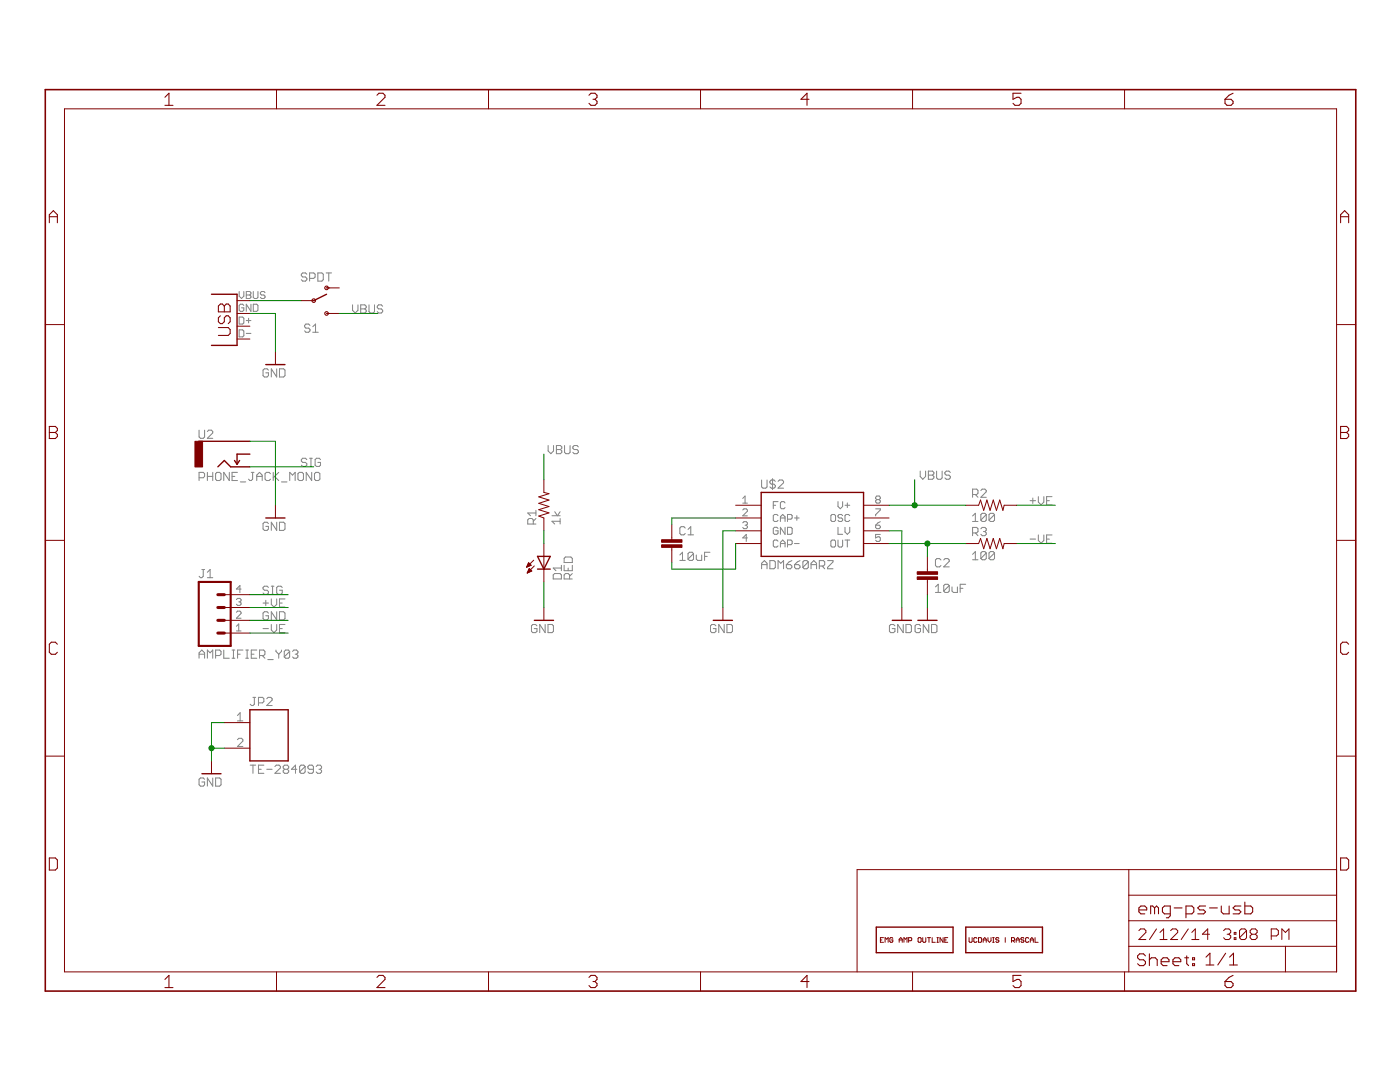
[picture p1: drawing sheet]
<?xml version="1.0" encoding="utf-8"?>
<!DOCTYPE eagle SYSTEM "eagle.dtd">
<!--
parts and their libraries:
SparkFun-Connectors: Licensing: CC v3.0 Share-Alike You are welcome to use this library for commercial purposes.
-->
<eagle version="6.5.0">
<drawing>
<settings>
<setting alwaysvectorfont="yes"/>
<setting verticaltext="up"/>
</settings>
<grid distance="0.1" unitdist="inch" unit="inch" style="lines" multiple="1" display="no" altdistance="0.01" altunitdist="inch" altunit="inch"/>
<schematic xreflabel="%F%N/%S.%C%R" xrefpart="/%S.%C%R">
<libraries>
<library name="SparkFun-Connectors">
<symbols>
<symbol name="USB">
<wire x1="5.08" y1="8.89" x2="0" y2="8.89" width="0.254" layer="94"/>
<wire x1="0" y1="8.89" x2="0" y2="-1.27" width="0.254" layer="94"/>
<wire x1="0" y1="-1.27" x2="5.08" y2="-1.27" width="0.254" layer="94"/>
<text x="3.81" y="0" size="2.54" layer="94" rot="R90">USB</text>
<pin name="D+" x="-2.54" y="7.62" visible="pad" length="short"/>
<pin name="D-" x="-2.54" y="5.08" visible="pad" length="short"/>
<pin name="VBUS" x="-2.54" y="2.54" visible="pad" length="short"/>
<pin name="GND" x="-2.54" y="0" visible="pad" length="short"/>
</symbol>
</symbols>
<devicesets>
<deviceset name="USB" prefix="JP">
<gates>
<gate name="G$1" symbol="USB" x="0" y="0"/>
</gates>
<devices>
<device name="-A-H" package="USB-A-H">
<connects>
<connect gate="G$1" pin="D+" pad="D-"/>
<connect gate="G$1" pin="D-" pad="D+"/>
<connect gate="G$1" pin="GND" pad="VBUS"/>
<connect gate="G$1" pin="VBUS" pad="GND"/>
</connects>
<technologies>
<technology name=""/>
</technologies>
</device>
<device name="-A-S" package="USB-A-S">
<connects>
<connect gate="G$1" pin="D+" pad="D+"/>
<connect gate="G$1" pin="D-" pad="D-"/>
<connect gate="G$1" pin="GND" pad="GND"/>
<connect gate="G$1" pin="VBUS" pad="VBUS"/>
</connects>
<technologies>
<technology name=""/>
</technologies>
</device>
<device name="-MB-H" package="USB-MB-H">
<connects>
<connect gate="G$1" pin="D+" pad="D+"/>
<connect gate="G$1" pin="D-" pad="D-"/>
<connect gate="G$1" pin="GND" pad="GND"/>
<connect gate="G$1" pin="VBUS" pad="VBUS"/>
</connects>
<technologies>
<technology name=""/>
</technologies>
</device>
<device name="-B-S" package="USB-B-SMT">
<connects>
<connect gate="G$1" pin="D+" pad="D+"/>
<connect gate="G$1" pin="D-" pad="D-"/>
<connect gate="G$1" pin="GND" pad="GND"/>
<connect gate="G$1" pin="VBUS" pad="VUSB"/>
</connects>
<technologies>
<technology name=""/>
</technologies>
</device>
<device name="OLD" package="USB-MINIB-OLD">
<connects>
<connect gate="G$1" pin="D+" pad="D+"/>
<connect gate="G$1" pin="D-" pad="D-"/>
<connect gate="G$1" pin="GND" pad="GND"/>
<connect gate="G$1" pin="VBUS" pad="VBUS"/>
</connects>
<technologies>
<technology name=""/>
</technologies>
</device>
<device name="PTH" package="USB-B-PTH">
<connects>
<connect gate="G$1" pin="D+" pad="D+"/>
<connect gate="G$1" pin="D-" pad="D-"/>
<connect gate="G$1" pin="GND" pad="GND"/>
<connect gate="G$1" pin="VBUS" pad="VBUS"/>
</connects>
<technologies>
<technology name="">
<attribute name="PROD_ID" value="CONN-08278" constant="no"/>
<attribute name="VALUE" value="USB-B" constant="no"/>
</technology>
</technologies>
</device>
<device name="-JST-2MM-SMT" package="S4B-PH">
<connects>
<connect gate="G$1" pin="D+" pad="2"/>
<connect gate="G$1" pin="D-" pad="3"/>
<connect gate="G$1" pin="GND" pad="1"/>
<connect gate="G$1" pin="VBUS" pad="4"/>
</connects>
<technologies>
<technology name=""/>
</technologies>
</device>
<device name="SMD" package="USB-MINIB">
<connects>
<connect gate="G$1" pin="D+" pad="D+"/>
<connect gate="G$1" pin="D-" pad="D-"/>
<connect gate="G$1" pin="GND" pad="GND"/>
<connect gate="G$1" pin="VBUS" pad="VBUS"/>
</connects>
<technologies>
<technology name=""/>
</technologies>
</device>
<device name="PCB" package="USB-A-PCB">
<connects>
<connect gate="G$1" pin="D+" pad="USB_P"/>
<connect gate="G$1" pin="D-" pad="USB_M"/>
<connect gate="G$1" pin="GND" pad="GND"/>
<connect gate="G$1" pin="VBUS" pad="5V"/>
</connects>
<technologies>
<technology name=""/>
</technologies>
</device>
<device name="PTH-VERTICAL" package="USB-B-PTH-VERTICAL">
<connects>
<connect gate="G$1" pin="D+" pad="D+"/>
<connect gate="G$1" pin="D-" pad="D-"/>
<connect gate="G$1" pin="GND" pad="GND"/>
<connect gate="G$1" pin="VBUS" pad="VBUS"/>
</connects>
<technologies>
<technology name=""/>
</technologies>
</device>
<device name="USB-A-S-NOSILK" package="USB-A-S-NOSILK">
<connects>
<connect gate="G$1" pin="D+" pad="D+"/>
<connect gate="G$1" pin="D-" pad="D-"/>
<connect gate="G$1" pin="GND" pad="GND"/>
<connect gate="G$1" pin="VBUS" pad="VBUS"/>
</connects>
<technologies>
<technology name=""/>
</technologies>
</device>
<device name="-A-SMD" package="USB-A-S-NOSILK-FEMALE">
<connects>
<connect gate="G$1" pin="D+" pad="D+"/>
<connect gate="G$1" pin="D-" pad="D-"/>
<connect gate="G$1" pin="GND" pad="GND"/>
<connect gate="G$1" pin="VBUS" pad="VBUS"/>
</connects>
<technologies>
<technology name="">
<attribute name="PROD_ID" value="CONN-09520"/>
</technology>
</technologies>
</device>
<device name="-SMD-NS" package="USB-MINIB-NOSTOP">
<connects>
<connect gate="G$1" pin="D+" pad="D+"/>
<connect gate="G$1" pin="D-" pad="D-"/>
<connect gate="G$1" pin="GND" pad="GND"/>
<connect gate="G$1" pin="VBUS" pad="VBUS"/>
</connects>
<technologies>
<technology name=""/>
</technologies>
</device>
<device name="_" package="USB-A-S-SILK-FEMALE">
<connects>
<connect gate="G$1" pin="D+" pad="D+"/>
<connect gate="G$1" pin="D-" pad="D-"/>
<connect gate="G$1" pin="GND" pad="GND"/>
<connect gate="G$1" pin="VBUS" pad="VBUS"/>
</connects>
<technologies>
<technology name=""/>
</technologies>
</device>
<device name="-MICROB" package="USB-MICROB">
<connects>
<connect gate="G$1" pin="D+" pad="D+"/>
<connect gate="G$1" pin="D-" pad="D-"/>
<connect gate="G$1" pin="GND" pad="GND MT1 MT2"/>
<connect gate="G$1" pin="VBUS" pad="VBUS"/>
</connects>
<technologies>
<technology name="">
<attribute name="PROD_ID" value="CONN-09505"/>
</technology>
</technologies>
</device>
<device name="A-SMD-MALE" package="USB-A-SMT-MALE">
<connects>
<connect gate="G$1" pin="D+" pad="D+1"/>
<connect gate="G$1" pin="D-" pad="D-1"/>
<connect gate="G$1" pin="GND" pad="GND1"/>
<connect gate="G$1" pin="VBUS" pad="VBUS1"/>
</connects>
<technologies>
<technology name=""/>
</technologies>
</device>
</devices>
</deviceset>
</devicesets>
</library>
<library name="eagle-lib">
<symbols>
<symbol name="ADM660">
<pin name="FC" x="-15.24" y="2.54" length="middle"/>
<pin name="CAP+" x="-15.24" y="0" length="middle"/>
<pin name="GND" x="-15.24" y="-2.54" length="middle"/>
<pin name="CAP-" x="-15.24" y="-5.08" length="middle"/>
<pin name="V+" x="15.24" y="2.54" length="middle" rot="R180"/>
<pin name="OSC" x="15.24" y="0" length="middle" rot="R180"/>
<pin name="LV" x="15.24" y="-2.54" length="middle" rot="R180"/>
<pin name="OUT" x="15.24" y="-5.08" length="middle" rot="R180"/>
<wire x1="-10.16" y1="-7.62" x2="-10.16" y2="5.08" width="0.254" layer="94"/>
<wire x1="-10.16" y1="5.08" x2="10.16" y2="5.08" width="0.254" layer="94"/>
<wire x1="10.16" y1="5.08" x2="10.16" y2="-7.62" width="0.254" layer="94"/>
<wire x1="10.16" y1="-7.62" x2="-10.16" y2="-7.62" width="0.254" layer="94"/>
<text x="-10.16" y="5.842" size="1.778" layer="95">&gt;NAME</text>
<text x="-10.16" y="-10.16" size="1.778" layer="96">&gt;VALUE</text>
</symbol>
<symbol name="M02">
<wire x1="-2.54" y1="5.08" x2="-2.54" y2="-5.08" width="0.254" layer="94"/>
<wire x1="-2.54" y1="-5.08" x2="5.08" y2="-5.08" width="0.254" layer="94"/>
<wire x1="5.08" y1="-5.08" x2="5.08" y2="5.08" width="0.254" layer="94"/>
<wire x1="5.08" y1="5.08" x2="-2.54" y2="5.08" width="0.254" layer="94"/>
<pin name="1" x="-7.62" y="2.54" visible="off" length="middle"/>
<pin name="2" x="-7.62" y="-2.54" visible="off" length="middle"/>
<text x="-2.54" y="5.842" size="1.778" layer="95">&gt;NAME</text>
<text x="-2.54" y="-7.62" size="1.778" layer="96">&gt;VALUE</text>
<text x="-5.08" y="2.794" size="1.778" layer="95">1</text>
<text x="-5.08" y="-2.286" size="1.778" layer="95">2</text>
</symbol>
<symbol name="PHONE_MONO">
<wire x1="-1.27" y1="-2.54" x2="0" y2="-1.27" width="0.254" layer="94"/>
<wire x1="0" y1="-1.27" x2="1.27" y2="-2.54" width="0.254" layer="94"/>
<wire x1="1.27" y1="-2.54" x2="5.08" y2="-2.54" width="0.254" layer="94"/>
<rectangle x1="-5.842" y1="-2.54" x2="-4.318" y2="2.54" layer="94"/>
<wire x1="-5.08" y1="2.54" x2="5.08" y2="2.54" width="0.254" layer="94"/>
<wire x1="5.08" y1="0" x2="2.54" y2="0" width="0.254" layer="94"/>
<wire x1="2.54" y1="0" x2="2.54" y2="-2.032" width="0.254" layer="94"/>
<wire x1="2.54" y1="-2.032" x2="3.048" y2="-1.27" width="0.254" layer="94"/>
<wire x1="2.54" y1="-2.032" x2="2.032" y2="-1.27" width="0.254" layer="94"/>
<pin name="P$1" x="5.08" y="2.54" visible="off" length="point"/>
<pin name="P$2" x="5.08" y="-2.54" visible="off" length="point"/>
<pin name="P$3" x="5.08" y="0" visible="off" length="point"/>
<text x="-5.08" y="3.048" size="1.778" layer="95">&gt;NAME</text>
<text x="-5.08" y="-3.556" size="1.778" layer="96" align="top-left">&gt;VALUE</text>
</symbol>
<symbol name="M04">
<wire x1="1.27" y1="-7.62" x2="-5.08" y2="-7.62" width="0.4064" layer="94"/>
<wire x1="-1.27" y1="0" x2="0" y2="0" width="0.6096" layer="94"/>
<wire x1="-1.27" y1="-2.54" x2="0" y2="-2.54" width="0.6096" layer="94"/>
<wire x1="-1.27" y1="-5.08" x2="0" y2="-5.08" width="0.6096" layer="94"/>
<wire x1="-5.08" y1="5.08" x2="-5.08" y2="-7.62" width="0.4064" layer="94"/>
<wire x1="1.27" y1="-7.62" x2="1.27" y2="5.08" width="0.4064" layer="94"/>
<wire x1="-5.08" y1="5.08" x2="1.27" y2="5.08" width="0.4064" layer="94"/>
<wire x1="-1.27" y1="2.54" x2="0" y2="2.54" width="0.6096" layer="94"/>
<text x="-5.08" y="-10.16" size="1.778" layer="96">&gt;VALUE</text>
<text x="-5.08" y="5.842" size="1.778" layer="95">&gt;NAME</text>
<pin name="1" x="5.08" y="-5.08" visible="pad" length="middle" direction="pas" swaplevel="1" rot="R180"/>
<pin name="2" x="5.08" y="-2.54" visible="pad" length="middle" direction="pas" swaplevel="1" rot="R180"/>
<pin name="3" x="5.08" y="0" visible="pad" length="middle" direction="pas" swaplevel="1" rot="R180"/>
<pin name="4" x="5.08" y="2.54" visible="pad" length="middle" direction="pas" swaplevel="1" rot="R180"/>
</symbol>
</symbols>
<devicesets>
<deviceset name="ADM660" prefix="U">
<gates>
<gate name="G$1" symbol="ADM660" x="0" y="0"/>
</gates>
<devices>
<device name="ARZ" package="SOIC8">
<connects>
<connect gate="G$1" pin="CAP+" pad="2"/>
<connect gate="G$1" pin="CAP-" pad="4"/>
<connect gate="G$1" pin="FC" pad="1"/>
<connect gate="G$1" pin="GND" pad="3"/>
<connect gate="G$1" pin="LV" pad="6"/>
<connect gate="G$1" pin="OSC" pad="7"/>
<connect gate="G$1" pin="OUT" pad="5"/>
<connect gate="G$1" pin="V+" pad="8"/>
</connects>
<technologies>
<technology name=""/>
</technologies>
</device>
<device name="ANZ" package="DIP8">
<connects>
<connect gate="G$1" pin="CAP+" pad="1"/>
<connect gate="G$1" pin="CAP-" pad="2"/>
<connect gate="G$1" pin="FC" pad="3"/>
<connect gate="G$1" pin="GND" pad="4"/>
<connect gate="G$1" pin="LV" pad="5"/>
<connect gate="G$1" pin="OSC" pad="6"/>
<connect gate="G$1" pin="OUT" pad="7"/>
<connect gate="G$1" pin="V+" pad="8"/>
</connects>
<technologies>
<technology name=""/>
</technologies>
</device>
</devices>
</deviceset>
<deviceset name="TE-284093" prefix="JP">
<gates>
<gate name="G$1" symbol="M02" x="0" y="0"/>
</gates>
<devices>
<device name="" package="TE-284093">
<connects>
<connect gate="G$1" pin="1" pad="P$1"/>
<connect gate="G$1" pin="2" pad="P$2"/>
</connects>
<technologies>
<technology name=""/>
</technologies>
</device>
</devices>
</deviceset>
<deviceset name="PHONE_JACK_MONO" prefix="U">
<gates>
<gate name="G$1" symbol="PHONE_MONO" x="0" y="0"/>
</gates>
<devices>
<device name="" package="MJ-3523-SMT">
<connects>
<connect gate="G$1" pin="P$1" pad="P$1"/>
<connect gate="G$1" pin="P$2" pad="P$2"/>
<connect gate="G$1" pin="P$3" pad="P$3"/>
</connects>
<technologies>
<technology name=""/>
</technologies>
</device>
</devices>
</deviceset>
<deviceset name="AMPLIFIER_Y03" prefix="J">
<gates>
<gate name="G$1" symbol="M04" x="0" y="0"/>
</gates>
<devices>
<device name="" package="AMPLIFIER_WTB">
<connects>
<connect gate="G$1" pin="1" pad="1"/>
<connect gate="G$1" pin="2" pad="2"/>
<connect gate="G$1" pin="3" pad="3"/>
<connect gate="G$1" pin="4" pad="4"/>
</connects>
<technologies>
<technology name=""/>
</technologies>
</device>
</devices>
</deviceset>
</devicesets>
</library>
<library name="SparkFun-Resistors">
<symbols>
<symbol name="RESISTOR">
<wire x1="-2.54" y1="0" x2="-2.159" y2="1.016" width="0.1524" layer="94"/>
<wire x1="-2.159" y1="1.016" x2="-1.524" y2="-1.016" width="0.1524" layer="94"/>
<wire x1="-1.524" y1="-1.016" x2="-0.889" y2="1.016" width="0.1524" layer="94"/>
<wire x1="-0.889" y1="1.016" x2="-0.254" y2="-1.016" width="0.1524" layer="94"/>
<wire x1="-0.254" y1="-1.016" x2="0.381" y2="1.016" width="0.1524" layer="94"/>
<wire x1="0.381" y1="1.016" x2="1.016" y2="-1.016" width="0.1524" layer="94"/>
<wire x1="1.016" y1="-1.016" x2="1.651" y2="1.016" width="0.1524" layer="94"/>
<wire x1="1.651" y1="1.016" x2="2.286" y2="-1.016" width="0.1524" layer="94"/>
<wire x1="2.286" y1="-1.016" x2="2.54" y2="0" width="0.1524" layer="94"/>
<text x="-3.81" y="1.4986" size="1.778" layer="95">&gt;NAME</text>
<text x="-3.81" y="-3.302" size="1.778" layer="96">&gt;VALUE</text>
<pin name="2" x="5.08" y="0" visible="off" length="short" direction="pas" swaplevel="1" rot="R180"/>
<pin name="1" x="-5.08" y="0" visible="off" length="short" direction="pas" swaplevel="1"/>
</symbol>
</symbols>
<devicesets>
<deviceset name="RESISTOR" prefix="R" uservalue="yes">
<gates>
<gate name="G$1" symbol="RESISTOR" x="0" y="0"/>
</gates>
<devices>
<device name="1206" package="1206">
<connects>
<connect gate="G$1" pin="1" pad="1"/>
<connect gate="G$1" pin="2" pad="2"/>
</connects>
<technologies>
<technology name=""/>
</technologies>
</device>
<device name="AXIAL-0.3" package="AXIAL-0.3">
<connects>
<connect gate="G$1" pin="1" pad="P$1"/>
<connect gate="G$1" pin="2" pad="P$2"/>
</connects>
<technologies>
<technology name=""/>
</technologies>
</device>
<device name="2010" package="R2010">
<connects>
<connect gate="G$1" pin="1" pad="1"/>
<connect gate="G$1" pin="2" pad="2"/>
</connects>
<technologies>
<technology name=""/>
</technologies>
</device>
<device name="0805-RES" package="0805">
<connects>
<connect gate="G$1" pin="1" pad="1"/>
<connect gate="G$1" pin="2" pad="2"/>
</connects>
<technologies>
<technology name=""/>
</technologies>
</device>
<device name="0603-RES" package="0603-RES">
<connects>
<connect gate="G$1" pin="1" pad="1"/>
<connect gate="G$1" pin="2" pad="2"/>
</connects>
<technologies>
<technology name=""/>
</technologies>
</device>
<device name="0603" package="0603-RES">
<connects>
<connect gate="G$1" pin="1" pad="1"/>
<connect gate="G$1" pin="2" pad="2"/>
</connects>
<technologies>
<technology name=""/>
</technologies>
</device>
<device name="PTH-1/6W" package="1/6W-RES">
<connects>
<connect gate="G$1" pin="1" pad="1"/>
<connect gate="G$1" pin="2" pad="2"/>
</connects>
<technologies>
<technology name=""/>
</technologies>
</device>
<device name="2512" package="R2512">
<connects>
<connect gate="G$1" pin="1" pad="1"/>
<connect gate="G$1" pin="2" pad="2"/>
</connects>
<technologies>
<technology name=""/>
</technologies>
</device>
<device name="PTH-1/4W" package="AXIAL-0.4">
<connects>
<connect gate="G$1" pin="1" pad="P$1"/>
<connect gate="G$1" pin="2" pad="P$2"/>
</connects>
<technologies>
<technology name=""/>
</technologies>
</device>
<device name="PTH-1/2W" package="AXIAL-0.5">
<connects>
<connect gate="G$1" pin="1" pad="P$1"/>
<connect gate="G$1" pin="2" pad="P$2"/>
</connects>
<technologies>
<technology name=""/>
</technologies>
</device>
<device name="PTH-1W" package="AXIAL-0.6">
<connects>
<connect gate="G$1" pin="1" pad="P$1"/>
<connect gate="G$1" pin="2" pad="P$2"/>
</connects>
<technologies>
<technology name=""/>
</technologies>
</device>
<device name="PTH-2W" package="AXIAL-0.8">
<connects>
<connect gate="G$1" pin="1" pad="P$1"/>
<connect gate="G$1" pin="2" pad="P$2"/>
</connects>
<technologies>
<technology name=""/>
</technologies>
</device>
<device name="KIT" package="AXIAL-0.3-KIT">
<connects>
<connect gate="G$1" pin="1" pad="P$1"/>
<connect gate="G$1" pin="2" pad="P$2"/>
</connects>
<technologies>
<technology name=""/>
</technologies>
</device>
<device name="EZ" package="AXIAL-0.3EZ">
<connects>
<connect gate="G$1" pin="1" pad="P$1"/>
<connect gate="G$1" pin="2" pad="P$2"/>
</connects>
<technologies>
<technology name=""/>
</technologies>
</device>
</devices>
</deviceset>
</devicesets>
</library>
<library name="SparkFun-LED">
<symbols>
<symbol name="LED">
<wire x1="1.27" y1="0" x2="0" y2="-2.54" width="0.254" layer="94"/>
<wire x1="0" y1="-2.54" x2="-1.27" y2="0" width="0.254" layer="94"/>
<wire x1="1.27" y1="-2.54" x2="0" y2="-2.54" width="0.254" layer="94"/>
<wire x1="0" y1="-2.54" x2="-1.27" y2="-2.54" width="0.254" layer="94"/>
<wire x1="1.27" y1="0" x2="0" y2="0" width="0.254" layer="94"/>
<wire x1="0" y1="0" x2="-1.27" y2="0" width="0.254" layer="94"/>
<wire x1="0" y1="0" x2="0" y2="-2.54" width="0.1524" layer="94"/>
<wire x1="-2.032" y1="-0.762" x2="-3.429" y2="-2.159" width="0.1524" layer="94"/>
<wire x1="-1.905" y1="-1.905" x2="-3.302" y2="-3.302" width="0.1524" layer="94"/>
<text x="3.556" y="-4.572" size="1.778" layer="95" rot="R90">&gt;NAME</text>
<text x="5.715" y="-4.572" size="1.778" layer="96" rot="R90">&gt;VALUE</text>
<pin name="C" x="0" y="-5.08" visible="off" length="short" direction="pas" rot="R90"/>
<pin name="A" x="0" y="2.54" visible="off" length="short" direction="pas" rot="R270"/>
<polygon width="0.1524" layer="94">
<vertex x="-3.429" y="-2.159"/>
<vertex x="-3.048" y="-1.27"/>
<vertex x="-2.54" y="-1.778"/>
</polygon>
<polygon width="0.1524" layer="94">
<vertex x="-3.302" y="-3.302"/>
<vertex x="-2.921" y="-2.413"/>
<vertex x="-2.413" y="-2.921"/>
</polygon>
</symbol>
</symbols>
<devicesets>
<deviceset name="LED-RED" prefix="D" uservalue="yes">
<gates>
<gate name="G$1" symbol="LED" x="0" y="0"/>
</gates>
<devices>
<device name="0603" package="LED-0603">
<connects>
<connect gate="G$1" pin="A" pad="A"/>
<connect gate="G$1" pin="C" pad="C"/>
</connects>
<technologies>
<technology name="">
<attribute name="PROD_ID" value="DIO-00819"/>
<attribute name="VALUE" value="RED" constant="no"/>
</technology>
</technologies>
</device>
<device name="1206" package="LED-1206">
<connects>
<connect gate="G$1" pin="A" pad="A"/>
<connect gate="G$1" pin="C" pad="C"/>
</connects>
<technologies>
<technology name="">
<attribute name="PROD_ID" value="DIO-00809"/>
<attribute name="VALUE" value="RED" constant="no"/>
</technology>
</technologies>
</device>
<device name="LILYPAD" package="LED-1206">
<connects>
<connect gate="G$1" pin="A" pad="A"/>
<connect gate="G$1" pin="C" pad="C"/>
</connects>
<technologies>
<technology name="">
<attribute name="PROD_ID" value="DIO-09912"/>
<attribute name="VALUE" value="RED" constant="no"/>
</technology>
</technologies>
</device>
</devices>
</deviceset>
</devicesets>
</library>
<library name="SparkFun-Capacitors">
<symbols>
<symbol name="CAP">
<wire x1="0" y1="2.54" x2="0" y2="2.032" width="0.1524" layer="94"/>
<wire x1="0" y1="0" x2="0" y2="0.508" width="0.1524" layer="94"/>
<text x="1.524" y="2.921" size="1.778" layer="95">&gt;NAME</text>
<text x="1.524" y="-2.159" size="1.778" layer="96">&gt;VALUE</text>
<rectangle x1="-2.032" y1="0.508" x2="2.032" y2="1.016" layer="94"/>
<rectangle x1="-2.032" y1="1.524" x2="2.032" y2="2.032" layer="94"/>
<pin name="1" x="0" y="5.08" visible="off" length="short" direction="pas" swaplevel="1" rot="R270"/>
<pin name="2" x="0" y="-2.54" visible="off" length="short" direction="pas" swaplevel="1" rot="R90"/>
</symbol>
</symbols>
<devicesets>
<deviceset name="CAP" prefix="C" uservalue="yes">
<gates>
<gate name="G$1" symbol="CAP" x="0" y="0"/>
</gates>
<devices>
<device name="PTH" package="CAP-PTH-SMALL">
<connects>
<connect gate="G$1" pin="1" pad="1"/>
<connect gate="G$1" pin="2" pad="2"/>
</connects>
<technologies>
<technology name=""/>
</technologies>
</device>
<device name="PTH2" package="CAP-PTH-SMALL2">
<connects>
<connect gate="G$1" pin="1" pad="1"/>
<connect gate="G$1" pin="2" pad="2"/>
</connects>
<technologies>
<technology name=""/>
</technologies>
</device>
<device name="0805" package="0805">
<connects>
<connect gate="G$1" pin="1" pad="1"/>
<connect gate="G$1" pin="2" pad="2"/>
</connects>
<technologies>
<technology name=""/>
</technologies>
</device>
<device name="PTH3" package="CAP-PTH-LARGE">
<connects>
<connect gate="G$1" pin="1" pad="1"/>
<connect gate="G$1" pin="2" pad="2"/>
</connects>
<technologies>
<technology name=""/>
</technologies>
</device>
<device name="SMD" package="GRM43D">
<connects>
<connect gate="G$1" pin="1" pad="A"/>
<connect gate="G$1" pin="2" pad="C"/>
</connects>
<technologies>
<technology name=""/>
</technologies>
</device>
<device name="0603-CAP" package="0603-CAP">
<connects>
<connect gate="G$1" pin="1" pad="1"/>
<connect gate="G$1" pin="2" pad="2"/>
</connects>
<technologies>
<technology name=""/>
</technologies>
</device>
<device name="0402-CAP" package="0402-CAP">
<connects>
<connect gate="G$1" pin="1" pad="1"/>
<connect gate="G$1" pin="2" pad="2"/>
</connects>
<technologies>
<technology name=""/>
</technologies>
</device>
<device name="PTH1" package="CAP-PTH-5MM">
<connects>
<connect gate="G$1" pin="1" pad="1"/>
<connect gate="G$1" pin="2" pad="2"/>
</connects>
<technologies>
<technology name=""/>
</technologies>
</device>
<device name="_" package="AXIAL-5MM">
<connects>
<connect gate="G$1" pin="1" pad="P$1"/>
<connect gate="G$1" pin="2" pad="P$2"/>
</connects>
<technologies>
<technology name=""/>
</technologies>
</device>
<device name="1210" package="1210">
<connects>
<connect gate="G$1" pin="1" pad="1"/>
<connect gate="G$1" pin="2" pad="2"/>
</connects>
<technologies>
<technology name=""/>
</technologies>
</device>
<device name="1206" package="1206">
<connects>
<connect gate="G$1" pin="1" pad="1"/>
<connect gate="G$1" pin="2" pad="2"/>
</connects>
<technologies>
<technology name=""/>
</technologies>
</device>
<device name="ASMD" package="CTZ3">
<connects>
<connect gate="G$1" pin="1" pad="+"/>
<connect gate="G$1" pin="2" pad="-"/>
</connects>
<technologies>
<technology name=""/>
</technologies>
</device>
<device name="KIT" package="CAP-PTH-SMALL-KIT">
<connects>
<connect gate="G$1" pin="1" pad="1"/>
<connect gate="G$1" pin="2" pad="2"/>
</connects>
<technologies>
<technology name=""/>
</technologies>
</device>
<device name="EZ" package="CAP-PTH-SMALLEZ">
<connects>
<connect gate="G$1" pin="1" pad="1"/>
<connect gate="G$1" pin="2" pad="2"/>
</connects>
<technologies>
<technology name=""/>
</technologies>
</device>
</devices>
</deviceset>
</devicesets>
</library>
<library name="SparkFun-Electromechanical">
<symbols>
<symbol name="TOGGLE">
<wire x1="0" y1="0" x2="2.54" y2="1.27" width="0.254" layer="94"/>
<wire x1="2.54" y1="-2.54" x2="3.175" y2="-2.54" width="0.127" layer="94"/>
<wire x1="2.54" y1="2.54" x2="3.175" y2="2.54" width="0.1524" layer="94"/>
<circle x="2.54" y="2.54" radius="0.3592" width="0.2032" layer="94"/>
<circle x="2.54" y="-2.54" radius="0.3592" width="0.2032" layer="94"/>
<circle x="0" y="0" radius="0.3592" width="0.2032" layer="94"/>
<text x="-1.905" y="-6.35" size="1.778" layer="95">&gt;NAME</text>
<text x="-2.54" y="3.81" size="1.778" layer="96">&gt;VALUE</text>
<pin name="P" x="-2.54" y="0" visible="off" length="short" direction="pas"/>
<pin name="S" x="5.08" y="-2.54" visible="off" length="short" direction="pas" rot="R180"/>
<pin name="O" x="5.08" y="2.54" visible="off" length="short" direction="pas" rot="R180"/>
</symbol>
</symbols>
<devicesets>
<deviceset name="SWITCH-SPDT" prefix="S" uservalue="yes">
<gates>
<gate name="1" symbol="TOGGLE" x="-2.54" y="0"/>
</gates>
<devices>
<device name="PTH" package="SWITCH-SPDT">
<connects>
<connect gate="1" pin="O" pad="1"/>
<connect gate="1" pin="P" pad="2"/>
<connect gate="1" pin="S" pad="3"/>
</connects>
<technologies>
<technology name=""/>
</technologies>
</device>
<device name="SMD" package="AYZ0202">
<connects>
<connect gate="1" pin="O" pad="1"/>
<connect gate="1" pin="P" pad="2"/>
<connect gate="1" pin="S" pad="3"/>
</connects>
<technologies>
<technology name="">
<attribute name="PROD_ID" value="SWCH-08179" constant="no"/>
</technology>
</technologies>
</device>
<device name="PTH2" package="SWITCHE-DPDT">
<connects>
<connect gate="1" pin="O" pad="1"/>
<connect gate="1" pin="P" pad="2"/>
<connect gate="1" pin="S" pad="3"/>
</connects>
<technologies>
<technology name=""/>
</technologies>
</device>
<device name="PTH3" package="R_SW_TH">
<connects>
<connect gate="1" pin="O" pad="P$1"/>
<connect gate="1" pin="P" pad="P$2"/>
<connect gate="1" pin="S" pad="P$3"/>
</connects>
<technologies>
<technology name=""/>
</technologies>
</device>
<device name="SMD2" package="SWITCH-SPDT-SMD">
<connects>
<connect gate="1" pin="O" pad="1"/>
<connect gate="1" pin="P" pad="2"/>
<connect gate="1" pin="S" pad="3"/>
</connects>
<technologies>
<technology name=""/>
</technologies>
</device>
<device name="PTH_LOCK" package="SWITCH-SPDT_LOCK.007S">
<connects>
<connect gate="1" pin="O" pad="1"/>
<connect gate="1" pin="P" pad="2"/>
<connect gate="1" pin="S" pad="3"/>
</connects>
<technologies>
<technology name=""/>
</technologies>
</device>
<device name="KIT" package="SWITCH-SPDT_KIT">
<connects>
<connect gate="1" pin="O" pad="1"/>
<connect gate="1" pin="P" pad="2"/>
<connect gate="1" pin="S" pad="3"/>
</connects>
<technologies>
<technology name="">
<attribute name="PROD_ID" value="SWCH-08261" constant="no"/>
</technology>
</technologies>
</device>
<device name="-SMD-A" package="SWITCH-SPST-SMD-A">
<connects>
<connect gate="1" pin="O" pad="1"/>
<connect gate="1" pin="P" pad="2"/>
<connect gate="1" pin="S" pad="3"/>
</connects>
<technologies>
<technology name=""/>
</technologies>
</device>
</devices>
</deviceset>
</devicesets>
</library>
<library name="SparkFun-Aesthetics">
<symbols>
<symbol name="DGND">
<wire x1="-1.905" y1="0" x2="1.905" y2="0" width="0.254" layer="94"/>
<text x="-2.54" y="-2.54" size="1.778" layer="96">&gt;VALUE</text>
<pin name="GND" x="0" y="2.54" visible="off" length="short" direction="sup" rot="R270"/>
</symbol>
</symbols>
<devicesets>
<deviceset name="GND" prefix="GND">
<gates>
<gate name="1" symbol="DGND" x="0" y="0"/>
</gates>
<devices>
<device name="">
<technologies>
<technology name=""/>
</technologies>
</device>
</devices>
</deviceset>
</devicesets>
</library>
<library name="frames">
<symbols>
<symbol name="A4L-LOC">
<wire x1="256.54" y1="3.81" x2="256.54" y2="8.89" width="0.1016" layer="94"/>
<wire x1="256.54" y1="8.89" x2="256.54" y2="13.97" width="0.1016" layer="94"/>
<wire x1="256.54" y1="13.97" x2="256.54" y2="19.05" width="0.1016" layer="94"/>
<wire x1="256.54" y1="19.05" x2="256.54" y2="24.13" width="0.1016" layer="94"/>
<wire x1="161.29" y1="3.81" x2="161.29" y2="24.13" width="0.1016" layer="94"/>
<wire x1="161.29" y1="24.13" x2="215.265" y2="24.13" width="0.1016" layer="94"/>
<wire x1="215.265" y1="24.13" x2="256.54" y2="24.13" width="0.1016" layer="94"/>
<wire x1="246.38" y1="3.81" x2="246.38" y2="8.89" width="0.1016" layer="94"/>
<wire x1="246.38" y1="8.89" x2="256.54" y2="8.89" width="0.1016" layer="94"/>
<wire x1="246.38" y1="8.89" x2="215.265" y2="8.89" width="0.1016" layer="94"/>
<wire x1="215.265" y1="8.89" x2="215.265" y2="3.81" width="0.1016" layer="94"/>
<wire x1="215.265" y1="8.89" x2="215.265" y2="13.97" width="0.1016" layer="94"/>
<wire x1="215.265" y1="13.97" x2="256.54" y2="13.97" width="0.1016" layer="94"/>
<wire x1="215.265" y1="13.97" x2="215.265" y2="19.05" width="0.1016" layer="94"/>
<wire x1="215.265" y1="19.05" x2="256.54" y2="19.05" width="0.1016" layer="94"/>
<wire x1="215.265" y1="19.05" x2="215.265" y2="24.13" width="0.1016" layer="94"/>
<text x="217.17" y="15.24" size="2.54" layer="94" font="vector">&gt;DRAWING_NAME</text>
<text x="217.17" y="10.16" size="2.286" layer="94" font="vector">&gt;LAST_DATE_TIME</text>
<text x="230.505" y="5.08" size="2.54" layer="94" font="vector">&gt;SHEET</text>
<text x="216.916" y="4.953" size="2.54" layer="94" font="vector">Sheet:</text>
<frame x1="0" y1="0" x2="260.35" y2="179.07" columns="6" rows="4" layer="94"/>
</symbol>
</symbols>
<devicesets>
<deviceset name="A4L-LOC" prefix="FRAME" uservalue="yes">
<gates>
<gate name="G$1" symbol="A4L-LOC" x="0" y="0"/>
</gates>
<devices>
<device name="">
<technologies>
<technology name=""/>
</technologies>
</device>
</devices>
</deviceset>
</devicesets>
</library>
<library name="ucdrascal-eagle-lib">
<symbols>
<symbol name="EMG_AMP_OUTLINE">
<text x="0" y="0" size="1.016" layer="94" ratio="10" align="center">EMG AMP OUTLINE</text>
<wire x1="-7.62" y1="-2.54" x2="7.62" y2="-2.54" width="0.254" layer="94"/>
<wire x1="7.62" y1="-2.54" x2="7.62" y2="2.54" width="0.254" layer="94"/>
<wire x1="7.62" y1="2.54" x2="-7.62" y2="2.54" width="0.254" layer="94"/>
<wire x1="-7.62" y1="2.54" x2="-7.62" y2="-2.54" width="0.254" layer="94"/>
</symbol>
<symbol name="UCDAVIS-RASCAL_LOGO">
<text x="0" y="0" size="1.016" layer="94" ratio="10" align="center">UCDAVIS | RASCAL</text>
<wire x1="-7.62" y1="-2.54" x2="7.62" y2="-2.54" width="0.254" layer="94"/>
<wire x1="7.62" y1="-2.54" x2="7.62" y2="2.54" width="0.254" layer="94"/>
<wire x1="7.62" y1="2.54" x2="-7.62" y2="2.54" width="0.254" layer="94"/>
<wire x1="-7.62" y1="2.54" x2="-7.62" y2="-2.54" width="0.254" layer="94"/>
</symbol>
</symbols>
<devicesets>
<deviceset name="EMG_AMP_OUTLINE">
<gates>
<gate name="G$1" symbol="EMG_AMP_OUTLINE" x="0" y="0"/>
</gates>
<devices>
<device name="-Y03FULL" package="EMG_Y03_OUTLINEFULL">
<technologies>
<technology name=""/>
</technologies>
</device>
<device name="-Y03ENDS" package="EMG_Y03_OUTLINEENDS">
<technologies>
<technology name=""/>
</technologies>
</device>
</devices>
</deviceset>
<deviceset name="UCDAVIS-RASCAL_LOGO">
<gates>
<gate name="G$1" symbol="UCDAVIS-RASCAL_LOGO" x="0" y="0"/>
</gates>
<devices>
<device name="-2LINE" package="UCDAVIS-RASCAL_LOGO">
<technologies>
<technology name=""/>
</technologies>
</device>
</devices>
</deviceset>
</devicesets>
</library>
</libraries>
<attributes>
</attributes>
<variantdefs>
</variantdefs>
<classes>
<class number="0" name="default" width="0" drill="0">
</class>
</classes>
<parts>
<part name="U$2" library="eagle-lib" deviceset="ADM660" device="ARZ"/>
<part name="R1" library="SparkFun-Resistors" deviceset="RESISTOR" device="0805-RES" value="1k"/>
<part name="D1" library="SparkFun-LED" deviceset="LED-RED" device="0603" value="RED"/>
<part name="C1" library="SparkFun-Capacitors" deviceset="CAP" device="0805" value="10uF"/>
<part name="C2" library="SparkFun-Capacitors" deviceset="CAP" device="0805" value="10uF"/>
<part name="R2" library="SparkFun-Resistors" deviceset="RESISTOR" device="0805-RES" value="100"/>
<part name="R3" library="SparkFun-Resistors" deviceset="RESISTOR" device="0805-RES" value="100"/>
<part name="JP2" library="eagle-lib" deviceset="TE-284093" device=""/>
<part name="S1" library="SparkFun-Electromechanical" deviceset="SWITCH-SPDT" device="-SMD-A" value="SPDT"/>
<part name="JP1" library="SparkFun-Connectors" deviceset="USB" device="-A-H"/>
<part name="U2" library="eagle-lib" deviceset="PHONE_JACK_MONO" device=""/>
<part name="GND1" library="SparkFun-Aesthetics" deviceset="GND" device=""/>
<part name="GND2" library="SparkFun-Aesthetics" deviceset="GND" device=""/>
<part name="GND3" library="SparkFun-Aesthetics" deviceset="GND" device=""/>
<part name="GND4" library="SparkFun-Aesthetics" deviceset="GND" device=""/>
<part name="GND5" library="SparkFun-Aesthetics" deviceset="GND" device=""/>
<part name="GND6" library="SparkFun-Aesthetics" deviceset="GND" device=""/>
<part name="GND7" library="SparkFun-Aesthetics" deviceset="GND" device=""/>
<part name="FRAME1" library="frames" deviceset="A4L-LOC" device=""/>
<part name="U$3" library="ucdrascal-eagle-lib" deviceset="EMG_AMP_OUTLINE" device="-Y03ENDS"/>
<part name="J1" library="eagle-lib" deviceset="AMPLIFIER_Y03" device=""/>
<part name="U$1" library="ucdrascal-eagle-lib" deviceset="UCDAVIS-RASCAL_LOGO" device="-2LINE"/>
</parts>
<sheets>
<sheet>
<plain>
</plain>
<instances>
<instance part="U$2" gate="G$1" x="152.4" y="93.98"/>
<instance part="R1" gate="G$1" x="99.06" y="96.52" rot="R90"/>
<instance part="D1" gate="G$1" x="99.06" y="86.36"/>
<instance part="C1" gate="G$1" x="124.46" y="87.63"/>
<instance part="C2" gate="G$1" x="175.26" y="81.28"/>
<instance part="R2" gate="G$1" x="187.96" y="96.52"/>
<instance part="R3" gate="G$1" x="187.96" y="88.9"/>
<instance part="JP2" gate="G$1" x="43.18" y="50.8"/>
<instance part="S1" gate="1" x="53.34" y="137.16"/>
<instance part="JP1" gate="G$1" x="38.1" y="137.16" rot="R180"/>
<instance part="U2" gate="G$1" x="35.56" y="106.68"/>
<instance part="GND1" gate="1" x="45.72" y="124.46"/>
<instance part="GND2" gate="1" x="99.06" y="73.66"/>
<instance part="GND3" gate="1" x="45.72" y="93.98"/>
<instance part="GND4" gate="1" x="170.18" y="73.66"/>
<instance part="GND5" gate="1" x="175.26" y="73.66"/>
<instance part="GND6" gate="1" x="134.62" y="73.66"/>
<instance part="GND7" gate="1" x="33.02" y="43.18"/>
<instance part="FRAME1" gate="G$1" x="0" y="0"/>
<instance part="U$3" gate="G$1" x="172.72" y="10.16"/>
<instance part="J1" gate="G$1" x="35.56" y="76.2"/>
<instance part="U$1" gate="G$1" x="190.5" y="10.16"/>
</instances>
<busses>
</busses>
<nets>
<net name="N$1" class="0">
<segment>
<pinref part="JP1" gate="G$1" pin="GND"/>
<wire x1="40.64" y1="137.16" x2="50.8" y2="137.16" width="0.1524" layer="91"/>
<pinref part="S1" gate="1" pin="P"/>
</segment>
</net>
<net name="GND" class="0">
<segment>
<pinref part="JP1" gate="G$1" pin="VBUS"/>
<wire x1="40.64" y1="134.62" x2="45.72" y2="134.62" width="0.1524" layer="91"/>
<wire x1="45.72" y1="134.62" x2="45.72" y2="127" width="0.1524" layer="91"/>
<pinref part="GND1" gate="1" pin="GND"/>
</segment>
<segment>
<pinref part="D1" gate="G$1" pin="C"/>
<wire x1="99.06" y1="81.28" x2="99.06" y2="76.2" width="0.1524" layer="91"/>
<pinref part="GND2" gate="1" pin="GND"/>
</segment>
<segment>
<pinref part="U2" gate="G$1" pin="P$1"/>
<wire x1="40.64" y1="109.22" x2="45.72" y2="109.22" width="0.1524" layer="91"/>
<wire x1="45.72" y1="109.22" x2="45.72" y2="96.52" width="0.1524" layer="91"/>
<pinref part="GND3" gate="1" pin="GND"/>
</segment>
<segment>
<pinref part="U$2" gate="G$1" pin="LV"/>
<pinref part="GND4" gate="1" pin="GND"/>
<wire x1="167.64" y1="91.44" x2="170.18" y2="91.44" width="0.1524" layer="91"/>
<wire x1="170.18" y1="91.44" x2="170.18" y2="76.2" width="0.1524" layer="91"/>
</segment>
<segment>
<pinref part="C2" gate="G$1" pin="2"/>
<pinref part="GND5" gate="1" pin="GND"/>
<wire x1="175.26" y1="78.74" x2="175.26" y2="76.2" width="0.1524" layer="91"/>
</segment>
<segment>
<pinref part="U$2" gate="G$1" pin="GND"/>
<pinref part="GND6" gate="1" pin="GND"/>
<wire x1="137.16" y1="91.44" x2="134.62" y2="91.44" width="0.1524" layer="91"/>
<wire x1="134.62" y1="91.44" x2="134.62" y2="76.2" width="0.1524" layer="91"/>
</segment>
<segment>
<pinref part="JP2" gate="G$1" pin="1"/>
<pinref part="GND7" gate="1" pin="GND"/>
<wire x1="35.56" y1="53.34" x2="33.02" y2="53.34" width="0.1524" layer="91"/>
<wire x1="33.02" y1="53.34" x2="33.02" y2="48.26" width="0.1524" layer="91"/>
<pinref part="JP2" gate="G$1" pin="2"/>
<wire x1="33.02" y1="48.26" x2="33.02" y2="45.72" width="0.1524" layer="91"/>
<wire x1="35.56" y1="48.26" x2="33.02" y2="48.26" width="0.1524" layer="91"/>
<junction x="33.02" y="48.26"/>
</segment>
<segment>
<pinref part="J1" gate="G$1" pin="2"/>
<wire x1="40.64" y1="73.66" x2="48.26" y2="73.66" width="0.1524" layer="91"/>
<label x="43.18" y="73.66" size="1.778" layer="95"/>
</segment>
</net>
<net name="VBUS" class="0">
<segment>
<pinref part="R1" gate="G$1" pin="2"/>
<wire x1="99.06" y1="101.6" x2="99.06" y2="106.68" width="0.1524" layer="91"/>
<label x="99.822" y="106.68" size="1.778" layer="95"/>
</segment>
<segment>
<pinref part="S1" gate="1" pin="S"/>
<wire x1="58.42" y1="134.62" x2="66.04" y2="134.62" width="0.1524" layer="91"/>
<label x="60.96" y="134.62" size="1.778" layer="95"/>
</segment>
<segment>
<pinref part="U$2" gate="G$1" pin="V+"/>
<pinref part="R2" gate="G$1" pin="1"/>
<wire x1="167.64" y1="96.52" x2="172.72" y2="96.52" width="0.1524" layer="91"/>
<wire x1="172.72" y1="96.52" x2="182.88" y2="96.52" width="0.1524" layer="91"/>
<wire x1="172.72" y1="101.6" x2="172.72" y2="96.52" width="0.1524" layer="91"/>
<junction x="172.72" y="96.52"/>
<label x="173.736" y="101.6" size="1.778" layer="95"/>
</segment>
</net>
<net name="N$3" class="0">
<segment>
<pinref part="R1" gate="G$1" pin="1"/>
<pinref part="D1" gate="G$1" pin="A"/>
<wire x1="99.06" y1="91.44" x2="99.06" y2="88.9" width="0.1524" layer="91"/>
</segment>
</net>
<net name="SIG" class="0">
<segment>
<pinref part="U2" gate="G$1" pin="P$2"/>
<wire x1="40.64" y1="104.14" x2="53.34" y2="104.14" width="0.1524" layer="91"/>
<label x="50.8" y="104.14" size="1.778" layer="95"/>
</segment>
<segment>
<pinref part="J1" gate="G$1" pin="4"/>
<wire x1="40.64" y1="78.74" x2="48.26" y2="78.74" width="0.1524" layer="91"/>
<label x="43.18" y="78.74" size="1.778" layer="95"/>
</segment>
</net>
<net name="N$4" class="0">
<segment>
<pinref part="U$2" gate="G$1" pin="OUT"/>
<pinref part="R3" gate="G$1" pin="1"/>
<wire x1="167.64" y1="88.9" x2="175.26" y2="88.9" width="0.1524" layer="91"/>
<pinref part="C2" gate="G$1" pin="1"/>
<wire x1="175.26" y1="88.9" x2="182.88" y2="88.9" width="0.1524" layer="91"/>
<wire x1="175.26" y1="86.36" x2="175.26" y2="88.9" width="0.1524" layer="91"/>
<junction x="175.26" y="88.9"/>
</segment>
</net>
<net name="+VE" class="0">
<segment>
<pinref part="R2" gate="G$1" pin="2"/>
<wire x1="193.04" y1="96.52" x2="200.66" y2="96.52" width="0.1524" layer="91"/>
<label x="195.58" y="96.52" size="1.778" layer="95"/>
</segment>
<segment>
<pinref part="J1" gate="G$1" pin="3"/>
<wire x1="40.64" y1="76.2" x2="48.26" y2="76.2" width="0.1524" layer="91"/>
<label x="43.18" y="76.2" size="1.778" layer="95"/>
</segment>
</net>
<net name="-VE" class="0">
<segment>
<pinref part="R3" gate="G$1" pin="2"/>
<wire x1="193.04" y1="88.9" x2="200.66" y2="88.9" width="0.1524" layer="91"/>
<label x="195.58" y="88.9" size="1.778" layer="95"/>
</segment>
<segment>
<pinref part="J1" gate="G$1" pin="1"/>
<wire x1="40.64" y1="71.12" x2="48.26" y2="71.12" width="0.1524" layer="91"/>
<label x="43.18" y="71.12" size="1.778" layer="95"/>
</segment>
</net>
<net name="N$5" class="0">
<segment>
<pinref part="U$2" gate="G$1" pin="CAP-"/>
<wire x1="137.16" y1="88.9" x2="137.16" y2="83.82" width="0.1524" layer="91"/>
<pinref part="C1" gate="G$1" pin="2"/>
<wire x1="137.16" y1="83.82" x2="124.46" y2="83.82" width="0.1524" layer="91"/>
<wire x1="124.46" y1="83.82" x2="124.46" y2="85.09" width="0.1524" layer="91"/>
</segment>
</net>
<net name="N$6" class="0">
<segment>
<pinref part="U$2" gate="G$1" pin="CAP+"/>
<pinref part="C1" gate="G$1" pin="1"/>
<wire x1="137.16" y1="93.98" x2="124.46" y2="93.98" width="0.1524" layer="91"/>
<wire x1="124.46" y1="93.98" x2="124.46" y2="92.71" width="0.1524" layer="91"/>
</segment>
</net>
</nets>
</sheet>
</sheets>
<errors>
<approved hash="113,1,130.071,89.431,FRAME1,,,,,"/>
</errors>
</schematic>
</drawing>
</eagle>
